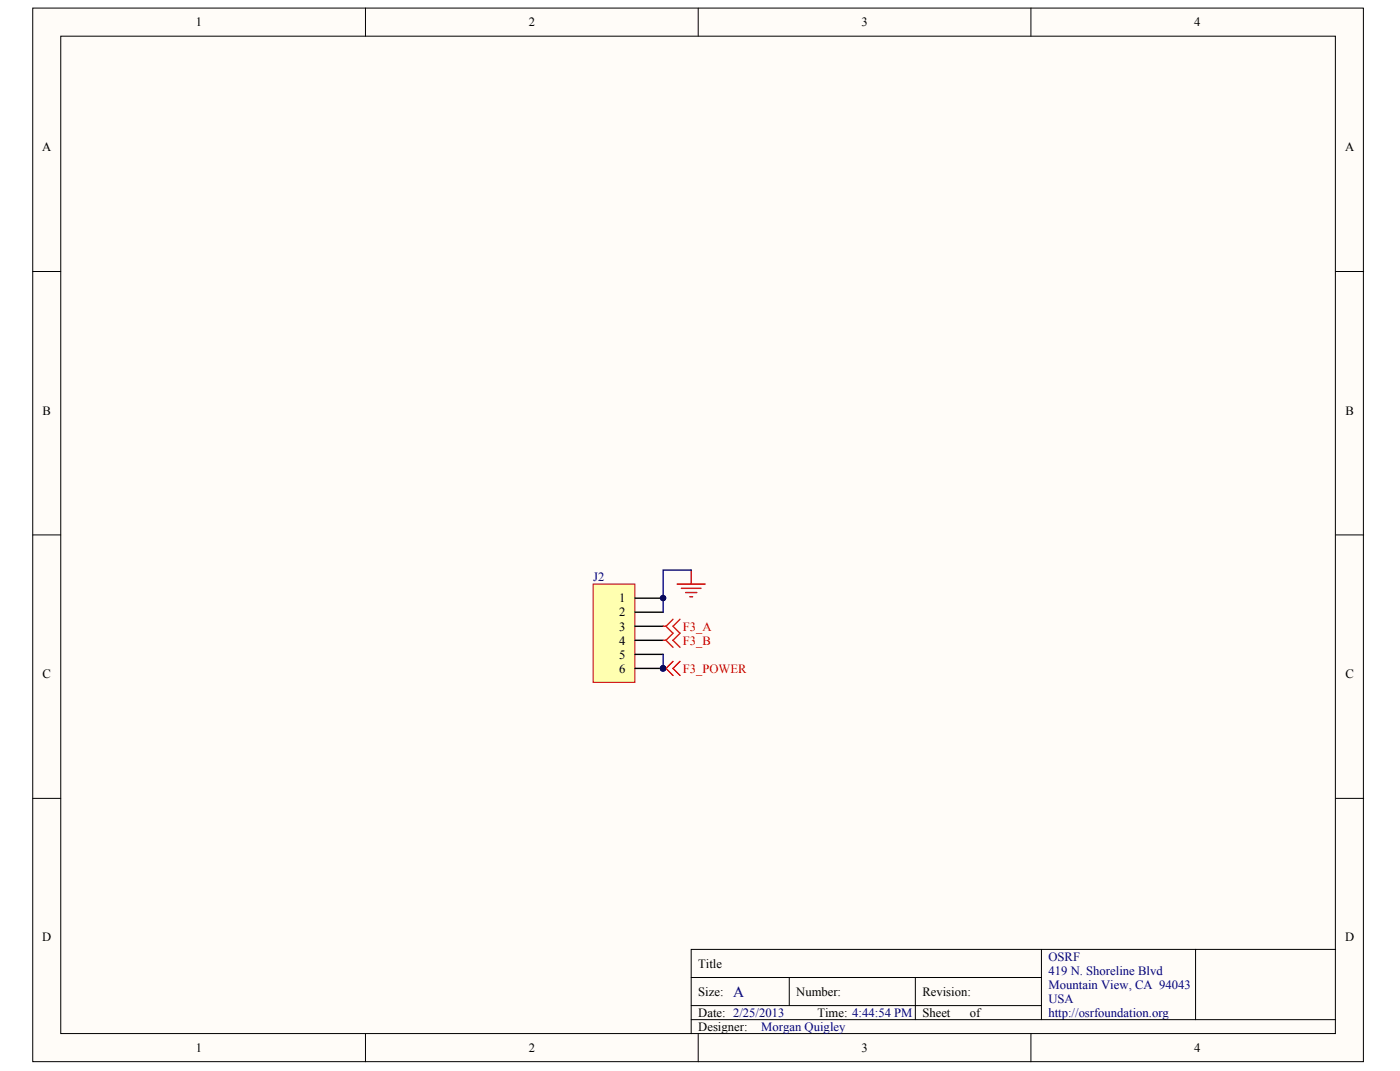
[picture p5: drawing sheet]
<svg xmlns="http://www.w3.org/2000/svg" width="271mm" height="207mm" viewBox="0 0 271 207" stroke-linecap="round" stroke-linejoin="round" font-family="sans-serif">
<g fill="#fffcf8" stroke="#000" stroke-width=".19">
<path d="M6.3 1.6h257.5v203.7h-257.5z"/>
<path d="M11.8 7h246.6v192.8h-246.6z"/>
</g>
<g fill="none" stroke="#000" stroke-width=".19">
<path d="M70.7 1.6v5.4M135.1 1.6v5.4M199.5 1.6v5.4M6.3 52.5h5.5M258.5 52.5h5.4M6.3 103.4h5.5M258.5 103.4h5.4M6.3 154.4h5.5M258.5 154.4h5.4M70.7 199.9v5.4M133.8 189h67.7M133.8 197.2h124.7"/>
<path d="M133.8 194.4h67.7M135.1 199.9v5.4M152.7 189v5.4M177.1 189v8.2M199.5 199.9v5.4M201.5 183.6v13.6M231.4 183.6h-97.6v16.3M258.5 183.6h-27.1v13.6"/>
</g>
<path d="M114.8 112.9h8.1v19h-8.1z" fill="#ffffb0" stroke="#800000" stroke-width=".19"/>
<path d="M122.9 115.7h5.4M122.9 118.4h5.4M122.9 121.1h5.4M122.9 123.8h5.4M122.9 126.5h5.4M122.9 129.2h5.4" fill="none" stroke="#000" stroke-width=".27"/>
<g fill="#000080" stroke="#000080" stroke-width=".19">
<circle cx="128.3" cy="115.6" r=".52"/>
<circle cx="128.3" cy="129.2" r=".52"/>
</g>
<path d="M131.1 112.9h5.4M131.9 113.8h3.8M132.7 114.6h2.1M133.5 115.4h.5M133.8 110.2v2.7" fill="none" stroke="#800000" stroke-width=".27"/>
<path d="M133.8 110.2h-5.5v8.2M128.3 126.5v2.7" fill="none" stroke="#000080" stroke-width=".27"/>
<path d="M130.2 119.7l-1.3 1.4M131.6 119.7l-1.4 1.4 1.4 1.3-1.4 1.4 1.4 1.4M128.3 129.2h.6M128.3 121.1h.6M128.3 123.8h.6M128.9 129.2l1.3 1.4M128.9 121.1l1.3 1.3-1.3 1.4M128.9 123.8l1.3 1.4M130.2 127.9l-1.3 1.3M131.6 127.9l-1.4 1.3 1.4 1.4" fill="none" stroke="#f00" stroke-width=".27"/>
<text font-size="3" fill="#000080" x="141.9" y="192.7">A</text>
<g font-size="2.4">
<text x="37.9" y="5.1">1</text>
<text x="102.3" y="5.1">2</text>
<text x="166.7" y="5.1">3</text>
<text x="231.1" y="5.1">4</text>
<text x="8.1" y="29.2">A</text>
<text x="260.3" y="29.2">A</text>
<text x="8.2" y="80.1">B</text>
<text x="260.4" y="80.1">B</text>
<text x="119.8" y="116.5">1</text>
<text x="119.8" y="119.2">2</text>
<text x="119.8" y="121.9">3</text>
<text x="119.8" y="124.6">4</text>
<text x="8.2" y="131.1">C</text>
<text x="119.8" y="127.3">5</text>
<text x="119.8" y="130.1">6</text>
<text x="260.4" y="131.1">C</text>
<text x="8.1" y="182">D</text>
<text x="260.3" y="182">D</text>
<text x="135.1" y="187.1">Title</text>
<text x="135.1" y="192.6">Size:</text>
<text x="135.1" y="196.6">Date: 2/25/2013</text>
<text x="154.1" y="192.6">Number:</text>
<text x="158.2" y="196.6">Time: 4:44:54 PM</text>
<text x="178.5" y="192.6">Revision:</text>
<text x="178.5" y="196.6">Sheet</text>
<text x="187.7" y="196.6">of</text>
<text x="37.9" y="203.4">1</text>
<text x="102.3" y="203.4">2</text>
<text x="135.1" y="199.4">Designer:</text>
<text x="166.7" y="203.4">3</text>
<text x="231.1" y="203.4">4</text>
</g>
<g font-size="2.4" fill="#000080">
<text x="114.8" y="112.4">J2</text>
<text x="202.9" y="185.8">OSRF</text>
<text x="202.9" y="188.5">419 N. Shoreline Blvd</text>
<text x="202.9" y="191.2">Mountain View, CA 94043</text>
<text x="202.9" y="193.9">USA</text>
<text x="202.9" y="196.6">http://osrfoundation.org</text>
<text x="147.3" y="199.4">Morgan Quigley</text>
</g>
<g font-size="2.4" fill="#f00">
<text x="132.1" y="121.9">F3_A</text>
<text x="132.1" y="124.6">F3_B</text>
<text x="132.1" y="130.1">F3_POWER</text>
</g>
</svg>
